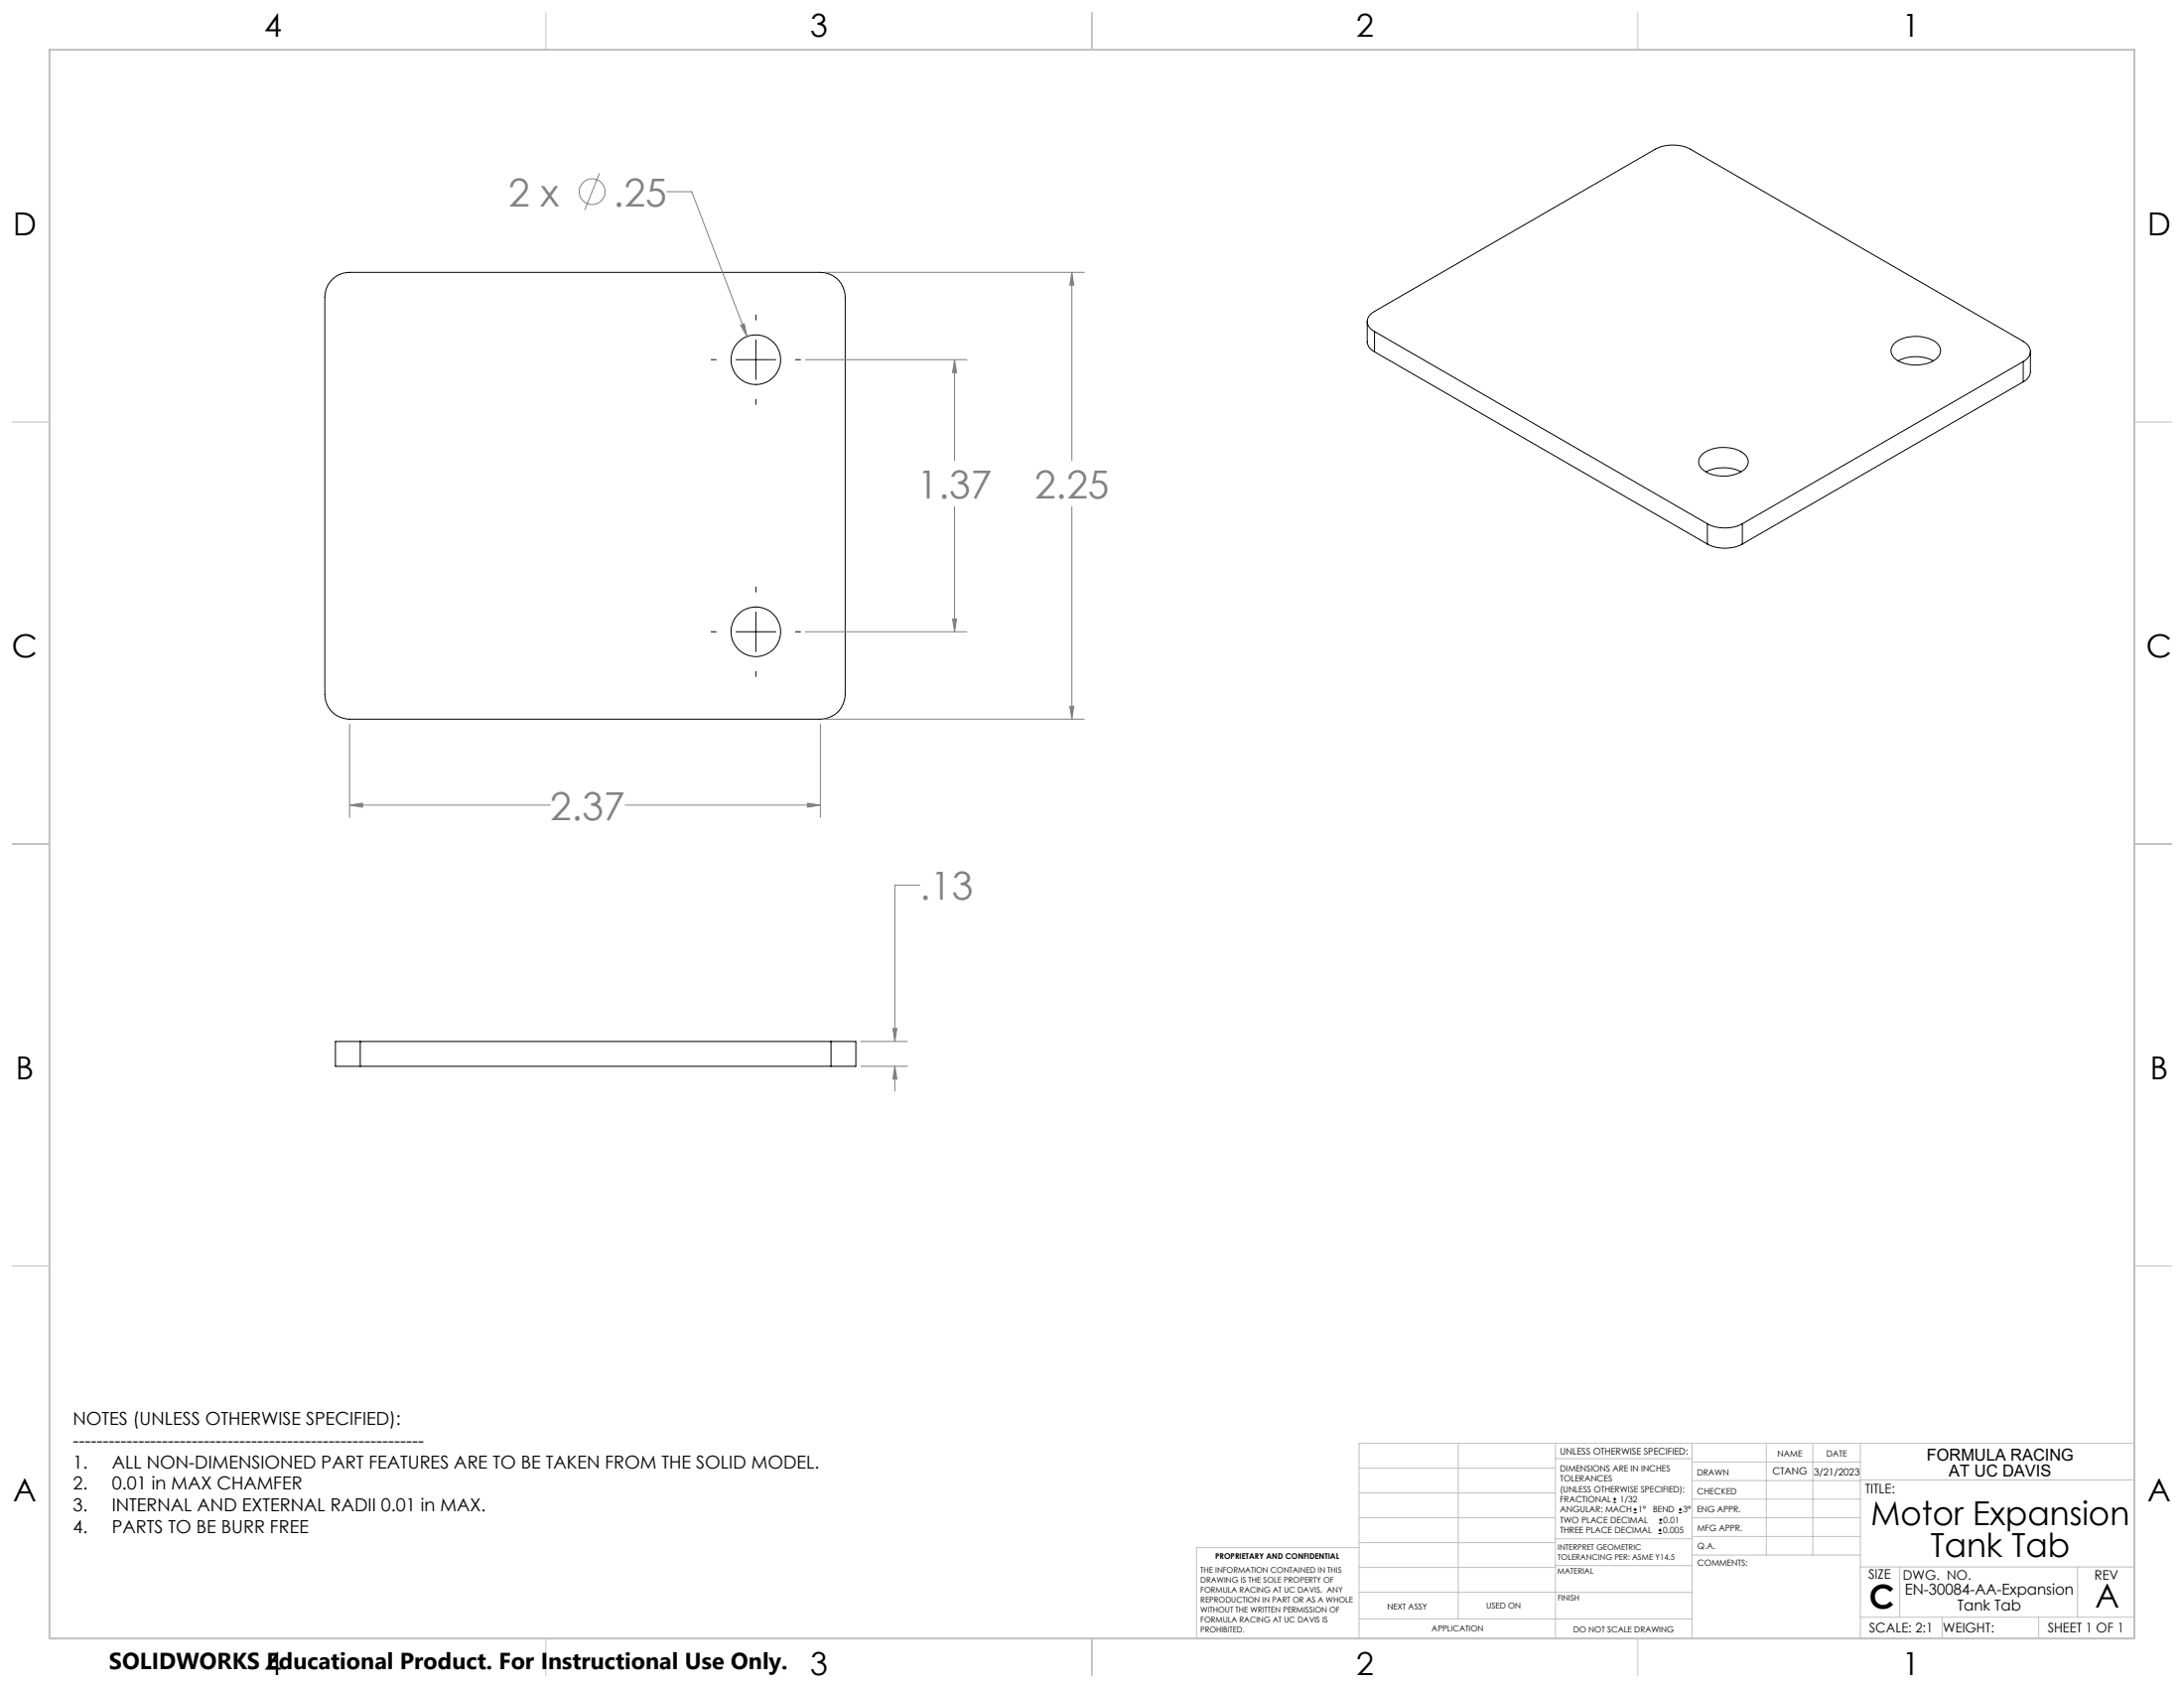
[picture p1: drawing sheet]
<svg xmlns="http://www.w3.org/2000/svg" width="559mm" height="432mm" viewBox="0 0 559 432" stroke-linecap="round" stroke-linejoin="round" font-family="sans-serif">
<g fill="none" stroke="#000" stroke-width=".25">
<path d="M85.3 71.2a6.2 6.2 0 0 1 4.2-1.5h120.4a6.3 6.3 0 0 1 6.4 6.3v101.6a6.3 6.3 0 0 1-6.4 6.4h-120.4a6.3 6.3 0 0 1-6.4-6.4v-101.6a6.2 6.2 0 0 1 2.2-4.8zM182 92h1.2M188.3 92h10.2M193.4 80.6v1.2M193.4 86.9v10.2M203.6 92h1.2M349.8 82.2v5.2a3 3 0 0 0 1.9 2.6M351.7 84.8a2.7 2.7 0 0 1-1.9-2.6 2.7 2.7 0 0 1 1.9-2.5l71.8-41.5a10 10 0 0 1 9 0l85.2 49.1a2.69 2.69 0 0 1 1 4.4l-1 .8M351.7 84.8l85.1 49.2M351.7 84.8v5.2M351.7 90l85.1 49.2M485 87.6a9.5 9.5 0 0 1 10.5 .1 2.71 2.71 0 0 1-1 4.7 9.3 9.3 0 0 1-9.9-.9 2.47 2.47 0 0 1 .4-3.9z"/>
<path d="M485.7 92.3a9.8 9.8 0 0 1 9 0M517.7 92.5l-71.9 41.5M517.7 92.5v5.2M517.7 97.7l-71.9 41.5M519.5 89.9v5.2a3.1 3.1 0 0 1-1.8 2.6M193.4 102.2v1.2M435.5 116.2a9.2 9.2 0 0 1 11 .1 2.54 2.54 0 0 1-.9 4.3 9.5 9.5 0 0 1-10-.5 2.46 2.46 0 0 1-.1-3.9zM436.5 120.7a10 10 0 0 1 9 0M436.8 139.2a9.9 9.9 0 0 0 9 0M436.8 134a9.9 9.9 0 0 0 9 0M436.8 134v5.2M445.8 134v5.2"/>
<path d="M193.4 150.2v1.2M193.4 156.5v10.2M182 161.6h1.2M188.3 161.6h10.2M193.4 171.8v1.2M203.6 161.6h1.2M92.2 266.4h-6.4v6.4h6.4M92.2 266.4v6.4M92.2 266.4h120.4M92.2 272.8h120.4M212.6 266.4h6.4v6.4h-6.4M212.6 266.4v6.4"/>
<path d="M412.7 384.3h.9M412.7 383.5h.9M413.1 383.1v.8M418 387h.8M418 386.2h.8M418.4 385.7v.9M424.3 392.3h.9M424.3 391.4h.9M424.5 389.6h.8M424.5 388.8h.8M424.7 391v.9M424.9 388.4v.8"/>
<path d="M429.5 387h.9M429.5 386.2h.9M429.9 385.7v.9"/>
<circle cx="193.4" cy="92" r="6.4"/>
<circle cx="193.4" cy="161.6" r="6.4"/>
</g>
<g fill="none" stroke="#808080" stroke-width=".25">
<path d="M153.4 44.3l-3.8 9.4M170.6 49h6.4l14.1 37.1M211.2 69.7h66.2M274.2 69.7l.5 3.3h-1zM274.2 69.7v48.1M189.5 83.2l.9-.4 .7 3.3zM206.1 92h41.3M244.2 92v25.8M244.2 92l.6 3.3h-1.1zM244.2 129.6v32M274.2 129.6v54.4M243.7 158.3h1.1l-.6 3.3z"/>
<path d="M206.1 161.6h41.3M89.5 185.2v23.9M209.9 185.2v23.9M211.2 184h66.2M273.7 180.7h1l-.5 3.3zM89.5 206h51.3M89.5 206l3.2-.5v1zM159.9 206h50M206.6 205.5l3.3 .5-3.3 .5zM235.3 226.4h-6.3v40M220.2 266.4h11.9M220.2 272.8h11.9"/>
<path d="M228.5 263.1h1l-.5 3.3zM229 272.8v6.3M229 272.8l.5 3.2h-1z"/>
<circle cx="151.5" cy="49" r="3.3"/>
</g>
<g fill="none" stroke="#c0c0c0" stroke-width=".25">
<path d="M139.7 3.2v9.5M279.4 3.2v9.5M419.1 3.2v9.5M3.1 107.9h9.6M546.1 107.9h9.5M3.1 215.9h9.6M546.1 215.9h9.5M3.1 323.8h9.6M546.1 323.8h9.5M347.7 375.6h50.3M373.1 369.2v44.9M398 369.2v49.9"/>
<path d="M398 373.1h34.9M432.9 369.2v49.9M432.9 378.7h43.1M432.9 374h43.1M451.9 369.2v28.6M463.8 369.2v28.6M476 369.2v49.9M476 378.6h70.1M546.1 369.2h-198.4v49.9M347.7 394.6h50.3M347.7 388.3h50.3M347.7 381.9h50.3"/>
<path d="M347.7 395.9h-41.6v23.2M398 393.6h35M432.9 383.5h43.1M432.9 388.3h43.1M432.9 393h43.1M433 397.8h43M139.7 419.1v9.6M279.4 419.1v9.6M347.7 414.1h85.2M347.7 401h50.3M347.7 407.3h50.3M398 407.4h34.9"/>
<path d="M398 400.5h35M419.1 419.1v9.6M476 413.7h70.1M476 400.8h70.1M486.1 400.8v12.9M496.9 413.7v5.4M521.6 413.7v5.4M531.6 400.8v12.9"/>
</g>
<path d="M12.7 12.7h533.4v406.4h-533.4z" fill="none" stroke="#c0c0c0" stroke-width=".5"/>
<path d="M228.5 263.1h1l-.5 3.3zM229 272.8l.5 3.2h-1zM274.2 69.7l.5 3.3h-1zM273.7 180.7h1l-.5 3.3zM89.5 206l3.2-.5v1zM206.6 205.5l3.3 .5-3.3 .5zM244.2 92l.6 3.3h-1.1zM243.7 158.3h1.1l-.6 3.3zM189.5 83.2l1.6 2.9-.7-3.3z" fill="#808080"/>
<g font-size="9.9" fill="#808080">
<text x="130.1" y="52.8">2 x</text>
<text x="157" y="52.8">.25</text>
<text x="234.7" y="127.4">1.37</text>
<text x="264.7" y="127.4">2.25</text>
<text x="140.8" y="209.7">2.37</text>
<text x="235.3" y="230.1">.13</text>
</g>
<g font-size="8.5">
<text x="478.7" y="390.1">Motor Expansion</text>
<text x="494" y="398.2">Tank Tab</text>
<text x="478.3" y="411.4">C</text>
<text x="536.1" y="411.3">A</text>
</g>
<g font-size="8.1">
<text x="67.6" y="9.3">4</text>
<text x="207.3" y="9.3">3</text>
<text x="347" y="9.3">2</text>
<text x="486.7" y="9.3">1</text>
<text x="3.3" y="60.1">D</text>
<text x="549.4" y="60.1">D</text>
<text x="3" y="168">C</text>
<text x="549.1" y="168">C</text>
<text x="4" y="276">B</text>
<text x="550.1" y="276">B</text>
<text x="3.3" y="383.9">A</text>
<text x="549.4" y="383.9">A</text>
<text x="67.6" y="428.4">4</text>
<text x="207.3" y="428.4">3</text>
<text x="347" y="428.4">2</text>
<text x="486.7" y="428.4">1</text>
</g>
<text font-size="5.9" x="27.9" y="427">SOLIDWORKS Educational Product. For Instructional Use Only.</text>
<g font-size="4.6">
<text x="18.6" y="364.4">NOTES (UNLESS OTHERWISE SPECIFIED):</text>
<text x="18.6" y="370">-----------------------------------------------------------</text>
<text x="18.6" y="375.5">1.</text>
<text x="28.7" y="375.5">ALL NON-DIMENSIONED PART FEATURES ARE TO BE TAKEN FROM THE SOLID MODEL.</text>
<text x="18.6" y="381.1">2.</text>
<text x="28.7" y="381.1">0.01 in MAX CHAMFER</text>
<text x="18.6" y="386.7">3.</text>
<text x="28.7" y="386.7">INTERNAL AND EXTERNAL RADII 0.01 in MAX.</text>
<text x="18.6" y="392.3">4.</text>
<text x="28.7" y="392.3">PARTS TO BE BURR FREE</text>
</g>
<g font-size="4.2">
<text x="493" y="373.5">FORMULA RACING</text>
<text x="498.7" y="377.8">AT UC DAVIS</text>
</g>
<g font-size="3.9">
<text x="487.4" y="408">EN-30084-AA-Expansion</text>
<text x="500.9" y="411.9">Tank Tab</text>
</g>
<g font-size="3.4">
<text x="477.2" y="381.9">TITLE:</text>
<text x="478.1" y="404">SIZE</text>
<text x="486.9" y="404">DWG. NO.</text>
<text x="535.9" y="404.1">REV</text>
<text x="478.2" y="417.6">SCALE: 2:1</text>
<text x="497.1" y="417.7">WEIGHT:</text>
<text x="523.9" y="417.6">SHEET 1 OF 1</text>
</g>
<g font-size="2.5">
<text x="453.5" y="377.2">CTANG</text>
<text x="464.1" y="377.3">3/21/2023</text>
</g>
<text font-size="2.4" x="399.2" y="372.1">UNLESS OTHERWISE SPECIFIED:</text>
<g font-size="2.2">
<text x="399.2" y="376.4">DIMENSIONS ARE IN INCHES</text>
<text x="434.2" y="377.3">DRAWN</text>
<text x="454.8" y="372.5">NAME</text>
<text x="467.3" y="372.6">DATE</text>
<text x="399.2" y="379">TOLERANCES</text>
<text x="399.2" y="381.7">(UNLESS OTHERWISE SPECIFIED):</text>
<text x="434.3" y="382.2">CHECKED</text>
<text x="399.2" y="389.6">TWO PLACE DECIMAL</text>
<text x="399.2" y="384.3">FRACTIONAL</text>
<text x="399.2" y="387">ANGULAR: MACH</text>
<text x="414.5" y="384.3">1/32</text>
<text x="419.1" y="387">1°</text>
<text x="422.9" y="387">BEND</text>
<text x="425.6" y="389.6">0.01</text>
<text x="430.6" y="387">3°</text>
<text x="434.2" y="386.9">ENG APPR.</text>
<text x="399.2" y="392.3">THREE PLACE DECIMAL</text>
<text x="425.5" y="392.3">0.005</text>
<text x="434.3" y="391.6">MFG APPR.</text>
<text x="434.3" y="396.3">Q.A.</text>
<text x="434.3" y="400.5">COMMENTS:</text>
</g>
<g font-size="2.1">
<text x="354.9" y="411.6">NEXT ASSY</text>
<text x="380.3" y="411.6">USED ON</text>
<text x="366.3" y="417.4">APPLICATION</text>
<text x="402.5" y="417.5">DO NOT SCALE DRAWING</text>
</g>
<g font-size="2">
<text x="310.9" y="398.8">PROPRIETARY AND CONFIDENTIAL</text>
<text x="398.6" y="396.5">INTERPRET GEOMETRIC</text>
<text x="398.6" y="399">TOLERANCING PER: ASME Y14.5</text>
<text x="307.2" y="402.4">THE INFORMATION CONTAINED IN THIS</text>
<text x="307.2" y="404.9">DRAWING IS THE SOLE PROPERTY OF</text>
<text x="307.2" y="407.5">FORMULA RACING AT UC DAVIS. ANY</text>
<text x="398.5" y="402.6">MATERIAL</text>
<text x="307.2" y="410">REPRODUCTION IN PART OR AS A WHOLE</text>
<text x="307.2" y="412.5">WITHOUT THE WRITTEN PERMISSION OF</text>
<text x="398.5" y="409.4">FINISH</text>
<text x="307.2" y="415">FORMULA RACING AT UC DAVIS IS</text>
<text x="307.2" y="417.6">PROHIBITED.</text>
</g>
</svg>
